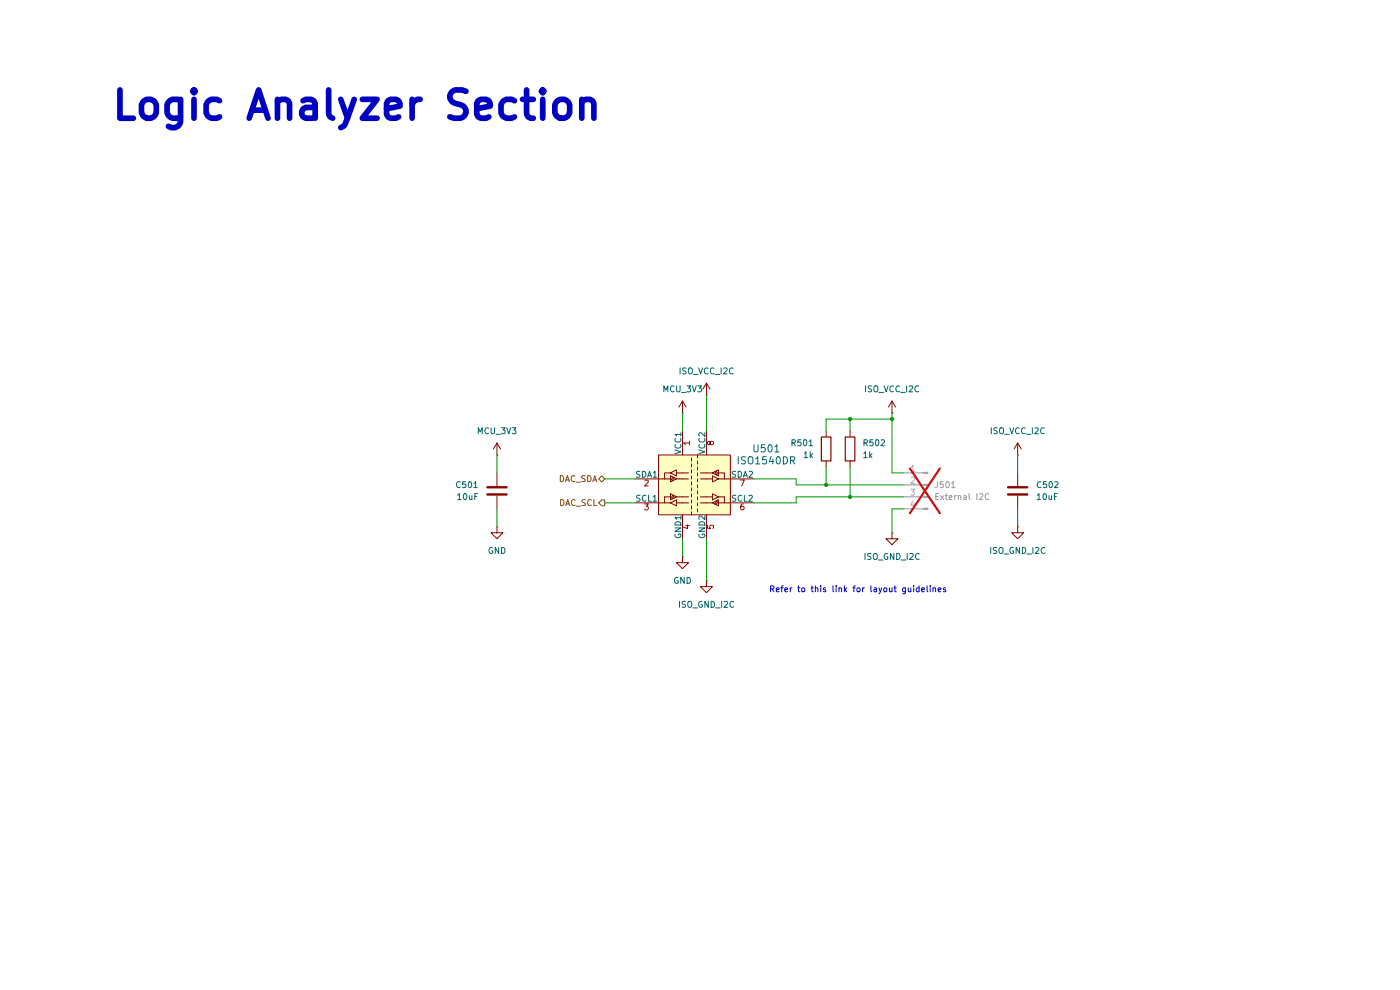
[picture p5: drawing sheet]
(kicad_sch
 (version 20250114)
 (generator "eeschema")
 (generator_version "9.0")
 (paper "A4")
 (title_block
  (company "Elnady Electronics"))
 (lib_symbols
  (symbol "Connector:Conn_01x04_Pin"
   (pin_names
    (offset 1.016) (hide yes)) (exclude_from_sim no) (in_bom yes) (on_board yes)
   (property "Reference" "J" (at 0 5.08 0) (effects (font (size 1.27 1.27))))
   (property "Value" "Conn_01x04_Pin" (at 0 -7.62 0) (effects (font (size 1.27 1.27))))
   (property "Footprint" "" (at 0 0 0) (effects (font (size 1.27 1.27)) (hide yes)))
   (property "Datasheet" "~" (at 0 0 0) (effects (font (size 1.27 1.27)) (hide yes)))
   (property "Description" "Generic connector, single row, 01x04, script generated" (at 0 0 0) (effects (font (size 1.27 1.27)) (hide yes)))
   (property "ki_locked" "" (at 0 0 0) (effects (font (size 1.27 1.27))))
   (symbol "Conn_01x04_Pin_1_1"
    (rectangle (start 0.8636 2.667) (end 0 2.413) (stroke (width 0.1524) (type default)) (fill (type outline)))
    (rectangle (start 0.8636 0.127) (end 0 -0.127) (stroke (width 0.1524) (type default)) (fill (type outline)))
    (rectangle (start 0.8636 -2.413) (end 0 -2.667) (stroke (width 0.1524) (type default)) (fill (type outline)))
    (rectangle (start 0.8636 -4.953) (end 0 -5.207) (stroke (width 0.1524) (type default)) (fill (type outline)))
    (polyline (pts (xy 1.27 2.54) (xy 0.8636 2.54)) (stroke (width 0.1524) (type default)) (fill (type none)))
    (polyline (pts (xy 1.27 0) (xy 0.8636 0)) (stroke (width 0.1524) (type default)) (fill (type none)))
    (polyline (pts (xy 1.27 -2.54) (xy 0.8636 -2.54)) (stroke (width 0.1524) (type default)) (fill (type none)))
    (polyline (pts (xy 1.27 -5.08) (xy 0.8636 -5.08)) (stroke (width 0.1524) (type default)) (fill (type none)))
    (pin passive line (at 5.08 2.54 180) (length 3.81) (name "Pin_1" (effects (font (size 1.27 1.27)))) (number "1" (effects (font (size 1.27 1.27)))))
    (pin passive line (at 5.08 0 180) (length 3.81) (name "Pin_2" (effects (font (size 1.27 1.27)))) (number "2" (effects (font (size 1.27 1.27)))))
    (pin passive line (at 5.08 -2.54 180) (length 3.81) (name "Pin_3" (effects (font (size 1.27 1.27)))) (number "3" (effects (font (size 1.27 1.27)))))
    (pin passive line (at 5.08 -5.08 180) (length 3.81) (name "Pin_4" (effects (font (size 1.27 1.27)))) (number "4" (effects (font (size 1.27 1.27))))))
   (embedded_fonts no))
  (symbol "Device:C"
   (pin_numbers (hide yes))
   (pin_names
    (offset 0.254)) (exclude_from_sim no) (in_bom yes) (on_board yes)
   (property "Reference" "C" (at 0.635 2.54 0) (effects (font (size 1.27 1.27)) (justify left)))
   (property "Value" "C" (at 0.635 -2.54 0) (effects (font (size 1.27 1.27)) (justify left)))
   (property "Footprint" "" (at 0.9652 -3.81 0) (effects (font (size 1.27 1.27)) (hide yes)))
   (property "Datasheet" "~" (at 0 0 0) (effects (font (size 1.27 1.27)) (hide yes)))
   (property "Description" "Unpolarized capacitor" (at 0 0 0) (effects (font (size 1.27 1.27)) (hide yes)))
   (symbol "C_0_1"
    (polyline (pts (xy -2.032 0.762) (xy 2.032 0.762)) (stroke (width 0.508) (type default)) (fill (type none)))
    (polyline (pts (xy -2.032 -0.762) (xy 2.032 -0.762)) (stroke (width 0.508) (type default)) (fill (type none))))
   (symbol "C_1_1"
    (pin passive line (at 0 3.81 270) (length 2.794) (name "~" (effects (font (size 1.27 1.27)))) (number "1" (effects (font (size 1.27 1.27)))))
    (pin passive line (at 0 -3.81 90) (length 2.794) (name "~" (effects (font (size 1.27 1.27)))) (number "2" (effects (font (size 1.27 1.27))))))
   (embedded_fonts no))
  (symbol "Device:R"
   (pin_numbers (hide yes))
   (pin_names
    (offset 0)) (exclude_from_sim no) (in_bom yes) (on_board yes)
   (property "Reference" "R" (at 2.032 0 90) (effects (font (size 1.27 1.27))))
   (property "Value" "R" (at 0 0 90) (effects (font (size 1.27 1.27))))
   (property "Footprint" "" (at -1.778 0 90) (effects (font (size 1.27 1.27)) (hide yes)))
   (property "Datasheet" "~" (at 0 0 0) (effects (font (size 1.27 1.27)) (hide yes)))
   (property "Description" "Resistor" (at 0 0 0) (effects (font (size 1.27 1.27)) (hide yes)))
   (symbol "R_0_1"
    (rectangle (start -1.016 -2.54) (end 1.016 2.54) (stroke (width 0.254) (type default)) (fill (type none))))
   (symbol "R_1_1"
    (pin passive line (at 0 3.81 270) (length 1.27) (name "~" (effects (font (size 1.27 1.27)))) (number "1" (effects (font (size 1.27 1.27)))))
    (pin passive line (at 0 -3.81 90) (length 1.27) (name "~" (effects (font (size 1.27 1.27)))) (number "2" (effects (font (size 1.27 1.27))))))
   (embedded_fonts no))
  (symbol "dk_Digital-Isolators:ISO1540DR"
   (pin_names
    (offset 0)) (exclude_from_sim no) (in_bom yes) (on_board yes)
   (property "Reference" "U" (at -7.62 8.89 0) (effects (font (size 1.524 1.524)) (justify left)))
   (property "Value" "ISO1540DR" (at 5.08 -6.35 0) (effects (font (size 1.524 1.524)) (justify left)))
   (property "Footprint" "digikey-footprints:SOIC-8_W3.9mm" (at 5.08 5.08 0) (effects (font (size 1.524 1.524)) (justify left) (hide yes)))
   (property "Datasheet" "http://www.ti.com/general/docs/suppproductinfo.tsp?distId=10&gotoUrl=http%3A%2F%2Fwww.ti.com%2Flit%2Fgpn%2Fiso1540" (at 5.08 7.62 0) (effects (font (size 1.524 1.524)) (justify left) (hide yes)))
   (property "Description" "DGTL ISO 2.5KV 2CH I2C 8SOIC" (at 0 0 0) (effects (font (size 1.27 1.27)) (hide yes)))
   (property "Digi-Key_PN" "296-34871-1-ND" (at 5.08 10.16 0) (effects (font (size 1.524 1.524)) (justify left) (hide yes)))
   (property "MPN" "ISO1540DR" (at 5.08 12.7 0) (effects (font (size 1.524 1.524)) (justify left) (hide yes)))
   (property "Category" "Isolators" (at 5.08 15.24 0) (effects (font (size 1.524 1.524)) (justify left) (hide yes)))
   (property "Family" "Digital Isolators" (at 5.08 17.78 0) (effects (font (size 1.524 1.524)) (justify left) (hide yes)))
   (property "DK_Datasheet_Link" "http://www.ti.com/general/docs/suppproductinfo.tsp?distId=10&gotoUrl=http%3A%2F%2Fwww.ti.com%2Flit%2Fgpn%2Fiso1540" (at 5.08 20.32 0) (effects (font (size 1.524 1.524)) (justify left) (hide yes)))
   (property "DK_Detail_Page" "/product-detail/en/texas-instruments/ISO1540DR/296-34871-1-ND/3587214" (at 5.08 22.86 0) (effects (font (size 1.524 1.524)) (justify left) (hide yes)))
   (property "Description_1" "DGTL ISO 2.5KV 2CH I2C 8SOIC" (at 5.08 25.4 0) (effects (font (size 1.524 1.524)) (justify left) (hide yes)))
   (property "Manufacturer" "Texas Instruments" (at 5.08 27.94 0) (effects (font (size 1.524 1.524)) (justify left) (hide yes)))
   (property "Status" "Active" (at 5.08 30.48 0) (effects (font (size 1.524 1.524)) (justify left) (hide yes)))
   (symbol "ISO1540DR_0_1"
    (rectangle (start -7.62 7.62) (end 7.62 -5.08) (stroke (width 0) (type solid)) (fill (type background)))
    (rectangle (start -7.62 2.54) (end -6.35 2.54) (stroke (width 0) (type solid)) (fill (type none)))
    (rectangle (start -7.62 -2.54) (end -6.35 -2.54) (stroke (width 0) (type solid)) (fill (type none)))
    (polyline (pts (xy -6.35 2.54) (xy -5.08 2.54)) (stroke (width 0) (type solid)) (fill (type none)))
    (polyline (pts (xy -6.35 2.54) (xy -6.35 3.81) (xy -5.08 3.81)) (stroke (width 0) (type solid)) (fill (type none)))
    (polyline (pts (xy -6.35 -1.27) (xy -5.08 -1.27)) (stroke (width 0) (type solid)) (fill (type none)))
    (polyline (pts (xy -6.35 -1.27) (xy -6.35 -2.54) (xy -5.08 -2.54) (xy -3.81 -1.905) (xy -3.81 -3.175) (xy -5.08 -2.54)) (stroke (width 0) (type solid)) (fill (type none)))
    (polyline (pts (xy -5.08 3.81) (xy -3.81 3.175) (xy -3.81 4.445) (xy -5.08 3.81)) (stroke (width 0) (type solid)) (fill (type none)))
    (polyline (pts (xy -5.08 3.175) (xy -5.08 1.905) (xy -3.81 2.54) (xy -5.08 3.175)) (stroke (width 0) (type solid)) (fill (type none)))
    (polyline (pts (xy -5.08 -0.635) (xy -5.08 -1.905) (xy -3.81 -1.27) (xy -5.08 -0.635)) (stroke (width 0) (type solid)) (fill (type none)))
    (polyline (pts (xy -4.572 2.921) (xy -5.08 2.159)) (stroke (width 0) (type solid)) (fill (type none)))
    (polyline (pts (xy -4.572 -0.889) (xy -5.08 -1.651)) (stroke (width 0) (type solid)) (fill (type none)))
    (polyline (pts (xy -4.318 2.794) (xy -4.699 2.159)) (stroke (width 0) (type solid)) (fill (type none)))
    (polyline (pts (xy -4.318 -1.016) (xy -4.699 -1.651)) (stroke (width 0) (type solid)) (fill (type none)))
    (polyline (pts (xy -3.81 3.81) (xy -2.54 3.81)) (stroke (width 0) (type solid)) (fill (type none)))
    (polyline (pts (xy -3.81 2.54) (xy -2.54 2.54)) (stroke (width 0) (type solid)) (fill (type none)))
    (polyline (pts (xy -3.81 -1.27) (xy -2.54 -1.27)) (stroke (width 0) (type solid)) (fill (type none)))
    (polyline (pts (xy -3.81 -2.54) (xy -2.54 -2.54)) (stroke (width 0) (type solid)) (fill (type none)))
    (rectangle (start -2.54 3.81) (end -1.27 3.81) (stroke (width 0) (type solid)) (fill (type none)))
    (rectangle (start -2.54 -1.27) (end -1.27 -1.27) (stroke (width 0) (type solid)) (fill (type none)))
    (rectangle (start -2.54 -2.54) (end -1.27 -2.54) (stroke (width 0) (type solid)) (fill (type none)))
    (rectangle (start -1.27 2.54) (end -2.54 2.54) (stroke (width 0) (type solid)) (fill (type none)))
    (rectangle (start -0.635 6.35) (end -0.635 6.985) (stroke (width 0) (type solid)) (fill (type none)))
    (rectangle (start -0.635 5.08) (end -0.635 5.715) (stroke (width 0) (type solid)) (fill (type none)))
    (rectangle (start -0.635 4.445) (end -0.635 3.81) (stroke (width 0) (type solid)) (fill (type none)))
    (rectangle (start -0.635 2.54) (end -0.635 3.175) (stroke (width 0) (type solid)) (fill (type none)))
    (rectangle (start -0.635 1.27) (end -0.635 1.905) (stroke (width 0) (type solid)) (fill (type none)))
    (rectangle (start -0.635 0) (end -0.635 0.635) (stroke (width 0) (type solid)) (fill (type none)))
    (rectangle (start -0.635 -1.27) (end -0.635 -0.635) (stroke (width 0) (type solid)) (fill (type none)))
    (rectangle (start -0.635 -2.54) (end -0.635 -1.905) (stroke (width 0) (type solid)) (fill (type none)))
    (rectangle (start -0.635 -3.81) (end -0.635 -3.175) (stroke (width 0) (type solid)) (fill (type none)))
    (rectangle (start -0.635 -5.08) (end -0.635 -4.445) (stroke (width 0) (type solid)) (fill (type none)))
    (rectangle (start 0.635 6.985) (end 0.635 7.62) (stroke (width 0) (type solid)) (fill (type none)))
    (rectangle (start 0.635 5.715) (end 0.635 6.35) (stroke (width 0) (type solid)) (fill (type none)))
    (rectangle (start 0.635 4.445) (end 0.635 5.08) (stroke (width 0) (type solid)) (fill (type none)))
    (rectangle (start 0.635 3.175) (end 0.635 3.81) (stroke (width 0) (type solid)) (fill (type none)))
    (rectangle (start 0.635 1.905) (end 0.635 2.54) (stroke (width 0) (type solid)) (fill (type none)))
    (rectangle (start 0.635 0.635) (end 0.635 1.27) (stroke (width 0) (type solid)) (fill (type none)))
    (rectangle (start 0.635 -0.635) (end 0.635 0) (stroke (width 0) (type solid)) (fill (type none)))
    (rectangle (start 0.635 -1.905) (end 0.635 -1.27) (stroke (width 0) (type solid)) (fill (type none)))
    (rectangle (start 0.635 -3.175) (end 0.635 -2.54) (stroke (width 0) (type solid)) (fill (type none)))
    (rectangle (start 0.635 -4.445) (end 0.635 -3.81) (stroke (width 0) (type solid)) (fill (type none)))
    (rectangle (start 2.54 3.81) (end 1.27 3.81) (stroke (width 0) (type solid)) (fill (type none)))
    (rectangle (start 2.54 2.54) (end 1.27 2.54) (stroke (width 0) (type solid)) (fill (type none)))
    (rectangle (start 2.54 -1.27) (end 1.27 -1.27) (stroke (width 0) (type solid)) (fill (type none)))
    (rectangle (start 2.54 -2.54) (end 1.27 -2.54) (stroke (width 0) (type solid)) (fill (type none)))
    (polyline (pts (xy 3.81 3.81) (xy 2.54 3.81)) (stroke (width 0) (type solid)) (fill (type none)))
    (polyline (pts (xy 3.81 3.81) (xy 5.08 3.175) (xy 5.08 4.445) (xy 3.81 3.81)) (stroke (width 0) (type solid)) (fill (type none)))
    (polyline (pts (xy 3.81 2.54) (xy 2.54 2.54)) (stroke (width 0) (type solid)) (fill (type none)))
    (polyline (pts (xy 3.81 -1.27) (xy 2.54 -1.27)) (stroke (width 0) (type solid)) (fill (type none)))
    (polyline (pts (xy 3.81 -2.54) (xy 2.54 -2.54)) (stroke (width 0) (type solid)) (fill (type none)))
    (polyline (pts (xy 4.318 4.064) (xy 4.699 3.429)) (stroke (width 0) (type solid)) (fill (type none)))
    (polyline (pts (xy 4.318 -2.794) (xy 4.699 -2.159)) (stroke (width 0) (type solid)) (fill (type none)))
    (polyline (pts (xy 4.572 4.191) (xy 5.08 3.429)) (stroke (width 0) (type solid)) (fill (type none)))
    (polyline (pts (xy 4.572 -2.921) (xy 5.08 -2.159)) (stroke (width 0) (type solid)) (fill (type none)))
    (polyline (pts (xy 5.08 3.81) (xy 6.35 3.81) (xy 6.35 2.54)) (stroke (width 0) (type solid)) (fill (type none)))
    (polyline (pts (xy 6.35 2.54) (xy 5.08 2.54) (xy 3.81 3.175) (xy 3.81 1.905) (xy 5.08 2.54)) (stroke (width 0) (type solid)) (fill (type none)))
    (polyline (pts (xy 6.35 -1.27) (xy 5.08 -1.27) (xy 3.81 -1.905) (xy 3.81 -0.635) (xy 5.08 -1.27)) (stroke (width 0) (type solid)) (fill (type none)))
    (polyline (pts (xy 6.35 -1.27) (xy 6.35 -2.54) (xy 5.08 -2.54) (xy 5.08 -1.905) (xy 3.81 -2.54) (xy 5.08 -3.175) (xy 5.08 -2.54)) (stroke (width 0) (type solid)) (fill (type none)))
    (rectangle (start 7.62 2.54) (end 6.35 2.54) (stroke (width 0) (type solid)) (fill (type none)))
    (rectangle (start 7.62 -2.54) (end 6.35 -2.54) (stroke (width 0) (type solid)) (fill (type none))))
   (symbol "ISO1540DR_1_1"
    (pin bidirectional line (at -12.7 2.54 0) (length 5.08) (name "SDA1" (effects (font (size 1.27 1.27)))) (number "2" (effects (font (size 1.27 1.27)))))
    (pin bidirectional line (at -12.7 -2.54 0) (length 5.08) (name "SCL1" (effects (font (size 1.27 1.27)))) (number "3" (effects (font (size 1.27 1.27)))))
    (pin power_in line (at -2.54 12.7 270) (length 5.08) (name "VCC1" (effects (font (size 1.27 1.27)))) (number "1" (effects (font (size 1.27 1.27)))))
    (pin power_in line (at -2.54 -10.16 90) (length 5.08) (name "GND1" (effects (font (size 1.27 1.27)))) (number "4" (effects (font (size 1.27 1.27)))))
    (pin power_in line (at 2.54 12.7 270) (length 5.08) (name "VCC2" (effects (font (size 1.27 1.27)))) (number "8" (effects (font (size 1.27 1.27)))))
    (pin power_in line (at 2.54 -10.16 90) (length 5.08) (name "GND2" (effects (font (size 1.27 1.27)))) (number "5" (effects (font (size 1.27 1.27)))))
    (pin bidirectional line (at 12.7 2.54 180) (length 5.08) (name "SDA2" (effects (font (size 1.27 1.27)))) (number "7" (effects (font (size 1.27 1.27)))))
    (pin bidirectional line (at 12.7 -2.54 180) (length 5.08) (name "SCL2" (effects (font (size 1.27 1.27)))) (number "6" (effects (font (size 1.27 1.27))))))
   (embedded_fonts no))
  (symbol "power:+3.3V"
   (power)
   (pin_numbers (hide yes))
   (pin_names
    (offset 0) (hide yes)) (exclude_from_sim no) (in_bom yes) (on_board yes)
   (property "Reference" "#PWR" (at 0 -3.81 0) (effects (font (size 1.27 1.27)) (hide yes)))
   (property "Value" "+3.3V" (at 0 3.556 0) (effects (font (size 1.27 1.27))))
   (property "Footprint" "" (at 0 0 0) (effects (font (size 1.27 1.27)) (hide yes)))
   (property "Datasheet" "" (at 0 0 0) (effects (font (size 1.27 1.27)) (hide yes)))
   (property "Description" "Power symbol creates a global label with name \"+3.3V\"" (at 0 0 0) (effects (font (size 1.27 1.27)) (hide yes)))
   (symbol "+3.3V_0_1"
    (polyline (pts (xy -0.762 1.27) (xy 0 2.54)) (stroke (width 0) (type default)) (fill (type none)))
    (polyline (pts (xy 0 2.54) (xy 0.762 1.27)) (stroke (width 0) (type default)) (fill (type none)))
    (polyline (pts (xy 0 0) (xy 0 2.54)) (stroke (width 0) (type default)) (fill (type none))))
   (symbol "+3.3V_1_1"
    (pin power_in line (at 0 0 90) (length 0) (name "~" (effects (font (size 1.27 1.27)))) (number "1" (effects (font (size 1.27 1.27))))))
   (embedded_fonts no))
  (symbol "power:+5V"
   (power)
   (pin_numbers (hide yes))
   (pin_names
    (offset 0) (hide yes)) (exclude_from_sim no) (in_bom yes) (on_board yes)
   (property "Reference" "#PWR" (at 0 -3.81 0) (effects (font (size 1.27 1.27)) (hide yes)))
   (property "Value" "+5V" (at 0 3.556 0) (effects (font (size 1.27 1.27))))
   (property "Footprint" "" (at 0 0 0) (effects (font (size 1.27 1.27)) (hide yes)))
   (property "Datasheet" "" (at 0 0 0) (effects (font (size 1.27 1.27)) (hide yes)))
   (property "Description" "Power symbol creates a global label with name \"+5V\"" (at 0 0 0) (effects (font (size 1.27 1.27)) (hide yes)))
   (symbol "+5V_0_1"
    (polyline (pts (xy -0.762 1.27) (xy 0 2.54)) (stroke (width 0) (type default)) (fill (type none)))
    (polyline (pts (xy 0 2.54) (xy 0.762 1.27)) (stroke (width 0) (type default)) (fill (type none)))
    (polyline (pts (xy 0 0) (xy 0 2.54)) (stroke (width 0) (type default)) (fill (type none))))
   (symbol "+5V_1_1"
    (pin power_in line (at 0 0 90) (length 0) (name "~" (effects (font (size 1.27 1.27)))) (number "1" (effects (font (size 1.27 1.27))))))
   (embedded_fonts no))
  (symbol "power:GND"
   (power)
   (pin_numbers (hide yes))
   (pin_names
    (offset 0) (hide yes)) (exclude_from_sim no) (in_bom yes) (on_board yes)
   (property "Reference" "#PWR" (at 0 -6.35 0) (effects (font (size 1.27 1.27)) (hide yes)))
   (property "Value" "GND" (at 0 -3.81 0) (effects (font (size 1.27 1.27))))
   (property "Footprint" "" (at 0 0 0) (effects (font (size 1.27 1.27)) (hide yes)))
   (property "Datasheet" "" (at 0 0 0) (effects (font (size 1.27 1.27)) (hide yes)))
   (property "Description" "Power symbol creates a global label with name \"GND\" , ground" (at 0 0 0) (effects (font (size 1.27 1.27)) (hide yes)))
   (symbol "GND_0_1"
    (polyline (pts (xy 0 0) (xy 0 -1.27) (xy 1.27 -1.27) (xy 0 -2.54) (xy -1.27 -1.27) (xy 0 -1.27)) (stroke (width 0) (type default)) (fill (type none))))
   (symbol "GND_1_1"
    (pin power_in line (at 0 0 270) (length 0) (name "~" (effects (font (size 1.27 1.27)))) (number "1" (effects (font (size 1.27 1.27))))))
   (embedded_fonts no)))
 (text "Logic Analyzer Section"
  (exclude_from_sim no)
  (at 75.692 22.606 0)
  (effects (font (size 6 6) (thickness 1.2)
    (bold yes))))
 (text "Refer to this link for layout guidelines"
  (exclude_from_sim no)
  (at 163.068 125.222 0)
  (effects (font (size 1.27 1.27)) (justify left)
   (href "https://www.ti.com/lit/ds/symlink/iso1540.pdf?ts=1775656429782")))
 (junction
  (at 180.34 105.41)
  (diameter 0)
  (color 0 0 0 0))
 (junction
  (at 189.23 88.9)
  (diameter 0)
  (color 0 0 0 0))
 (junction
  (at 175.26 102.87)
  (diameter 0)
  (color 0 0 0 0))
 (junction
  (at 180.34 88.9)
  (diameter 0)
  (color 0 0 0 0))
 (wire
  (pts (xy 168.91 106.68) (xy 168.91 105.41))
  (stroke (width 0) (type default)))
 (wire
  (pts (xy 175.26 99.06) (xy 175.26 102.87))
  (stroke (width 0) (type default)))
 (wire
  (pts (xy 105.41 96.52) (xy 105.41 100.33))
  (stroke (width 0) (type default)))
 (wire
  (pts (xy 128.27 106.68) (xy 134.62 106.68))
  (stroke (width 0) (type default)))
 (wire
  (pts (xy 168.91 105.41) (xy 180.34 105.41))
  (stroke (width 0) (type default)))
 (wire
  (pts (xy 189.23 100.33) (xy 191.77 100.33))
  (stroke (width 0) (type default)))
 (wire
  (pts (xy 189.23 113.03) (xy 189.23 107.95))
  (stroke (width 0) (type default)))
 (wire
  (pts (xy 215.9 107.95) (xy 215.9 111.76))
  (stroke (width 0) (type default)))
 (wire
  (pts (xy 128.27 101.6) (xy 134.62 101.6))
  (stroke (width 0) (type default)))
 (wire
  (pts (xy 180.34 91.44) (xy 180.34 88.9))
  (stroke (width 0) (type default)))
 (wire
  (pts (xy 175.26 102.87) (xy 191.77 102.87))
  (stroke (width 0) (type default)))
 (wire
  (pts (xy 175.26 88.9) (xy 180.34 88.9))
  (stroke (width 0) (type default)))
 (wire
  (pts (xy 189.23 88.9) (xy 189.23 100.33))
  (stroke (width 0) (type default)))
 (wire
  (pts (xy 189.23 87.63) (xy 189.23 88.9))
  (stroke (width 0) (type default)))
 (wire
  (pts (xy 168.91 101.6) (xy 168.91 102.87))
  (stroke (width 0) (type default)))
 (wire
  (pts (xy 160.02 101.6) (xy 168.91 101.6))
  (stroke (width 0) (type default)))
 (wire
  (pts (xy 180.34 105.41) (xy 191.77 105.41))
  (stroke (width 0) (type default)))
 (wire
  (pts (xy 215.9 96.52) (xy 215.9 100.33))
  (stroke (width 0) (type default)))
 (wire
  (pts (xy 180.34 88.9) (xy 189.23 88.9))
  (stroke (width 0) (type default)))
 (wire
  (pts (xy 160.02 106.68) (xy 168.91 106.68))
  (stroke (width 0) (type default)))
 (wire
  (pts (xy 144.78 114.3) (xy 144.78 118.11))
  (stroke (width 0) (type default)))
 (wire
  (pts (xy 175.26 91.44) (xy 175.26 88.9))
  (stroke (width 0) (type default)))
 (wire
  (pts (xy 144.78 87.63) (xy 144.78 91.44))
  (stroke (width 0) (type default)))
 (wire
  (pts (xy 149.86 83.82) (xy 149.86 91.44))
  (stroke (width 0) (type default)))
 (wire
  (pts (xy 180.34 99.06) (xy 180.34 105.41))
  (stroke (width 0) (type default)))
 (wire
  (pts (xy 105.41 107.95) (xy 105.41 111.76))
  (stroke (width 0) (type default)))
 (wire
  (pts (xy 189.23 107.95) (xy 191.77 107.95))
  (stroke (width 0) (type default)))
 (wire
  (pts (xy 149.86 114.3) (xy 149.86 123.19))
  (stroke (width 0) (type default)))
 (wire
  (pts (xy 168.91 102.87) (xy 175.26 102.87))
  (stroke (width 0) (type default)))
 (hierarchical_label "DAC_SCL"
  (shape output)
  (at 128.27 106.68 180)
  (effects (font (size 1.27 1.27)) (justify right)))
 (hierarchical_label "DAC_SDA"
  (shape bidirectional)
  (at 128.27 101.6 180)
  (effects (font (size 1.27 1.27)) (justify right)))
 (symbol
  (lib_id "dk_Digital-Isolators:ISO1540DR")
  (at 147.32 104.14 0)
  (unit 1)
  (exclude_from_sim no)
  (in_bom yes)
  (on_board yes)
  (dnp no)
  (fields_autoplaced yes)
  (property "Reference" "U501" (at 162.56 95.1798 0) (effects (font (size 1.524 1.524))))
  (property "Value" "ISO1540DR" (at 162.56 97.7198 0) (effects (font (size 1.524 1.524))))
  (property "Footprint" "digikey-footprints:SOIC-8_W3.9mm" (at 152.4 99.06 0) (effects (font (size 1.524 1.524)) (justify left) (hide yes)))
  (property "Datasheet" "http://www.ti.com/general/docs/suppproductinfo.tsp?distId=10&gotoUrl=http%3A%2F%2Fwww.ti.com%2Flit%2Fgpn%2Fiso1540" (at 152.4 96.52 0) (effects (font (size 1.524 1.524)) (justify left) (hide yes)))
  (property "Description" "DGTL ISO 2.5KV 2CH I2C 8SOIC" (at 147.32 104.14 0) (effects (font (size 1.27 1.27)) (hide yes)))
  (property "Digi-Key_PN" "296-34871-1-ND" (at 152.4 93.98 0) (effects (font (size 1.524 1.524)) (justify left) (hide yes)))
  (property "MPN" "ISO1540DR" (at 152.4 91.44 0) (effects (font (size 1.524 1.524)) (justify left) (hide yes)))
  (property "Category" "Isolators" (at 152.4 88.9 0) (effects (font (size 1.524 1.524)) (justify left) (hide yes)))
  (property "Family" "Digital Isolators" (at 152.4 86.36 0) (effects (font (size 1.524 1.524)) (justify left) (hide yes)))
  (property "DK_Datasheet_Link" "http://www.ti.com/general/docs/suppproductinfo.tsp?distId=10&gotoUrl=http%3A%2F%2Fwww.ti.com%2Flit%2Fgpn%2Fiso1540" (at 152.4 83.82 0) (effects (font (size 1.524 1.524)) (justify left) (hide yes)))
  (property "DK_Detail_Page" "/product-detail/en/texas-instruments/ISO1540DR/296-34871-1-ND/3587214" (at 152.4 81.28 0) (effects (font (size 1.524 1.524)) (justify left) (hide yes)))
  (property "Description_1" "DGTL ISO 2.5KV 2CH I2C 8SOIC" (at 152.4 78.74 0) (effects (font (size 1.524 1.524)) (justify left) (hide yes)))
  (property "Manufacturer" "Texas Instruments" (at 152.4 76.2 0) (effects (font (size 1.524 1.524)) (justify left) (hide yes)))
  (property "Status" "Active" (at 152.4 73.66 0) (effects (font (size 1.524 1.524)) (justify left) (hide yes)))
  (pin "7")
  (pin "4")
  (pin "3")
  (pin "8")
  (pin "1")
  (pin "2")
  (pin "5")
  (pin "6"))
 (symbol
  (lib_id "power:+3.3V")
  (at 105.41 96.52 0)
  (unit 1)
  (exclude_from_sim no)
  (in_bom yes)
  (on_board yes)
  (dnp no)
  (fields_autoplaced yes)
  (property "Reference" "#PWR0503" (at 105.41 100.33 0) (effects (font (size 1.27 1.27)) (hide yes)))
  (property "Value" "MCU_3V3" (at 105.41 91.44 0) (effects (font (size 1.27 1.27))))
  (property "Footprint" "" (at 105.41 96.52 0) (effects (font (size 1.27 1.27)) (hide yes)))
  (property "Datasheet" "" (at 105.41 96.52 0) (effects (font (size 1.27 1.27)) (hide yes)))
  (property "Description" "Power symbol creates a global label with name \"MCU_3V3\"" (at 105.41 96.52 0) (effects (font (size 1.27 1.27)) (hide yes)))
  (pin "1"))
 (symbol
  (lib_id "Device:R")
  (at 180.34 95.25 0)
  (unit 1)
  (exclude_from_sim no)
  (in_bom yes)
  (on_board yes)
  (dnp no)
  (property "Reference" "R502" (at 182.88 93.9799 0) (effects (font (size 1.27 1.27)) (justify left)))
  (property "Value" "1k" (at 182.88 96.5199 0) (effects (font (size 1.27 1.27)) (justify left)))
  (property "Footprint" "Resistor_SMD:R_0603_1608Metric" (at 178.562 95.25 90) (effects (font (size 1.27 1.27)) (hide yes)))
  (property "Datasheet" "~" (at 180.34 95.25 0) (effects (font (size 1.27 1.27)) (hide yes)))
  (property "Description" "1k 0603" (at 180.34 95.25 0) (effects (font (size 1.27 1.27)) (hide yes)))
  (property "MPN" "RT0603BRD071KL" (at 180.34 95.25 0) (effects (font (size 1.27 1.27)) (hide yes)))
  (pin "1")
  (pin "2"))
 (symbol
  (lib_id "power:+3.3V")
  (at 144.78 87.63 0)
  (unit 1)
  (exclude_from_sim no)
  (in_bom yes)
  (on_board yes)
  (dnp no)
  (fields_autoplaced yes)
  (property "Reference" "#PWR0501" (at 144.78 91.44 0) (effects (font (size 1.27 1.27)) (hide yes)))
  (property "Value" "MCU_3V3" (at 144.78 82.55 0) (effects (font (size 1.27 1.27))))
  (property "Footprint" "" (at 144.78 87.63 0) (effects (font (size 1.27 1.27)) (hide yes)))
  (property "Datasheet" "" (at 144.78 87.63 0) (effects (font (size 1.27 1.27)) (hide yes)))
  (property "Description" "Power symbol creates a global label with name \"MCU_3V3\"" (at 144.78 87.63 0) (effects (font (size 1.27 1.27)) (hide yes)))
  (pin "1"))
 (symbol
  (lib_id "power:GND")
  (at 105.41 111.76 0)
  (unit 1)
  (exclude_from_sim no)
  (in_bom yes)
  (on_board yes)
  (dnp no)
  (fields_autoplaced yes)
  (property "Reference" "#PWR0504" (at 105.41 118.11 0) (effects (font (size 1.27 1.27)) (hide yes)))
  (property "Value" "GND" (at 105.41 116.84 0) (effects (font (size 1.27 1.27))))
  (property "Footprint" "" (at 105.41 111.76 0) (effects (font (size 1.27 1.27)) (hide yes)))
  (property "Datasheet" "" (at 105.41 111.76 0) (effects (font (size 1.27 1.27)) (hide yes)))
  (property "Description" "Power symbol creates a global label with name \"GND\" , ground" (at 105.41 111.76 0) (effects (font (size 1.27 1.27)) (hide yes)))
  (pin "1"))
 (symbol
  (lib_id "power:GND")
  (at 215.9 111.76 0)
  (mirror y)
  (unit 1)
  (exclude_from_sim no)
  (in_bom yes)
  (on_board yes)
  (dnp no)
  (fields_autoplaced yes)
  (property "Reference" "#PWR0508" (at 215.9 118.11 0) (effects (font (size 1.27 1.27)) (hide yes)))
  (property "Value" "ISO_GND_I2C" (at 215.9 116.84 0) (effects (font (size 1.27 1.27))))
  (property "Footprint" "" (at 215.9 111.76 0) (effects (font (size 1.27 1.27)) (hide yes)))
  (property "Datasheet" "" (at 215.9 111.76 0) (effects (font (size 1.27 1.27)) (hide yes)))
  (property "Description" "Power symbol creates a global label with name \"ISO_GND_I2C\" , ground" (at 215.9 111.76 0) (effects (font (size 1.27 1.27)) (hide yes)))
  (pin "1"))
 (symbol
  (lib_id "power:+5V")
  (at 215.9 96.52 0)
  (mirror y)
  (unit 1)
  (exclude_from_sim no)
  (in_bom yes)
  (on_board yes)
  (dnp no)
  (fields_autoplaced yes)
  (property "Reference" "#PWR0507" (at 215.9 100.33 0) (effects (font (size 1.27 1.27)) (hide yes)))
  (property "Value" "ISO_VCC_I2C" (at 215.9 91.44 0) (effects (font (size 1.27 1.27))))
  (property "Footprint" "" (at 215.9 96.52 0) (effects (font (size 1.27 1.27)) (hide yes)))
  (property "Datasheet" "" (at 215.9 96.52 0) (effects (font (size 1.27 1.27)) (hide yes)))
  (property "Description" "Power symbol creates a global label with name \"ISO_VCC_I2C\"" (at 215.9 96.52 0) (effects (font (size 1.27 1.27)) (hide yes)))
  (pin "1"))
 (symbol
  (lib_id "power:+5V")
  (at 189.23 87.63 0)
  (unit 1)
  (exclude_from_sim no)
  (in_bom yes)
  (on_board yes)
  (dnp no)
  (fields_autoplaced yes)
  (property "Reference" "#PWR0509" (at 189.23 91.44 0) (effects (font (size 1.27 1.27)) (hide yes)))
  (property "Value" "ISO_VCC_I2C" (at 189.23 82.55 0) (effects (font (size 1.27 1.27))))
  (property "Footprint" "" (at 189.23 87.63 0) (effects (font (size 1.27 1.27)) (hide yes)))
  (property "Datasheet" "" (at 189.23 87.63 0) (effects (font (size 1.27 1.27)) (hide yes)))
  (property "Description" "Power symbol creates a global label with name \"ISO_VCC_I2C\"" (at 189.23 87.63 0) (effects (font (size 1.27 1.27)) (hide yes)))
  (pin "1"))
 (symbol
  (lib_id "power:GND")
  (at 149.86 123.19 0)
  (unit 1)
  (exclude_from_sim no)
  (in_bom yes)
  (on_board yes)
  (dnp no)
  (fields_autoplaced yes)
  (property "Reference" "#PWR0505" (at 149.86 129.54 0) (effects (font (size 1.27 1.27)) (hide yes)))
  (property "Value" "ISO_GND_I2C" (at 149.86 128.27 0) (effects (font (size 1.27 1.27))))
  (property "Footprint" "" (at 149.86 123.19 0) (effects (font (size 1.27 1.27)) (hide yes)))
  (property "Datasheet" "" (at 149.86 123.19 0) (effects (font (size 1.27 1.27)) (hide yes)))
  (property "Description" "Power symbol creates a global label with name \"ISO_GND_I2C\" , ground" (at 149.86 123.19 0) (effects (font (size 1.27 1.27)) (hide yes)))
  (pin "1"))
 (symbol
  (lib_id "power:GND")
  (at 189.23 113.03 0)
  (unit 1)
  (exclude_from_sim no)
  (in_bom yes)
  (on_board yes)
  (dnp no)
  (fields_autoplaced yes)
  (property "Reference" "#PWR0510" (at 189.23 119.38 0) (effects (font (size 1.27 1.27)) (hide yes)))
  (property "Value" "ISO_GND_I2C" (at 189.23 118.11 0) (effects (font (size 1.27 1.27))))
  (property "Footprint" "" (at 189.23 113.03 0) (effects (font (size 1.27 1.27)) (hide yes)))
  (property "Datasheet" "" (at 189.23 113.03 0) (effects (font (size 1.27 1.27)) (hide yes)))
  (property "Description" "Power symbol creates a global label with name \"ISO_GND_I2C\" , ground" (at 189.23 113.03 0) (effects (font (size 1.27 1.27)) (hide yes)))
  (pin "1"))
 (symbol
  (lib_id "power:+5V")
  (at 149.86 83.82 0)
  (unit 1)
  (exclude_from_sim no)
  (in_bom yes)
  (on_board yes)
  (dnp no)
  (fields_autoplaced yes)
  (property "Reference" "#PWR0506" (at 149.86 87.63 0) (effects (font (size 1.27 1.27)) (hide yes)))
  (property "Value" "ISO_VCC_I2C" (at 149.86 78.74 0) (effects (font (size 1.27 1.27))))
  (property "Footprint" "" (at 149.86 83.82 0) (effects (font (size 1.27 1.27)) (hide yes)))
  (property "Datasheet" "" (at 149.86 83.82 0) (effects (font (size 1.27 1.27)) (hide yes)))
  (property "Description" "Power symbol creates a global label with name \"ISO_VCC_I2C\"" (at 149.86 83.82 0) (effects (font (size 1.27 1.27)) (hide yes)))
  (pin "1"))
 (symbol
  (lib_id "Device:C")
  (at 215.9 104.14 0)
  (mirror y)
  (unit 1)
  (exclude_from_sim no)
  (in_bom yes)
  (on_board yes)
  (dnp no)
  (property "Reference" "C502" (at 219.71 102.8699 0) (effects (font (size 1.27 1.27)) (justify right)))
  (property "Value" "10uF" (at 219.71 105.4099 0) (effects (font (size 1.27 1.27)) (justify right)))
  (property "Footprint" "Capacitor_SMD:C_0603_1608Metric" (at 214.9348 107.95 0) (effects (font (size 1.27 1.27)) (hide yes)))
  (property "Datasheet" "~" (at 215.9 104.14 0) (effects (font (size 1.27 1.27)) (hide yes)))
  (property "Description" "10uF 0805" (at 215.9 104.14 0) (effects (font (size 1.27 1.27)) (hide yes)))
  (property "MPN" "CL10A106MP8NNNC" (at 215.9 104.14 0) (effects (font (size 1.27 1.27)) (hide yes)))
  (pin "2")
  (pin "1"))
 (symbol
  (lib_id "Device:C")
  (at 105.41 104.14 0)
  (unit 1)
  (exclude_from_sim no)
  (in_bom yes)
  (on_board yes)
  (dnp no)
  (property "Reference" "C501" (at 101.6 102.8699 0) (effects (font (size 1.27 1.27)) (justify right)))
  (property "Value" "10uF" (at 101.6 105.4099 0) (effects (font (size 1.27 1.27)) (justify right)))
  (property "Footprint" "Capacitor_SMD:C_0603_1608Metric" (at 106.3752 107.95 0) (effects (font (size 1.27 1.27)) (hide yes)))
  (property "Datasheet" "~" (at 105.41 104.14 0) (effects (font (size 1.27 1.27)) (hide yes)))
  (property "Description" "10uF 0805" (at 105.41 104.14 0) (effects (font (size 1.27 1.27)) (hide yes)))
  (property "MPN" "CL10A106MP8NNNC" (at 105.41 104.14 0) (effects (font (size 1.27 1.27)) (hide yes)))
  (pin "2")
  (pin "1"))
 (symbol
  (lib_id "Connector:Conn_01x04_Pin")
  (at 196.85 102.87 0)
  (mirror y)
  (unit 1)
  (exclude_from_sim no)
  (in_bom yes)
  (on_board yes)
  (dnp yes)
  (fields_autoplaced yes)
  (property "Reference" "J501" (at 198.12 102.8699 0) (effects (font (size 1.27 1.27)) (justify right)))
  (property "Value" "External I2C" (at 198.12 105.4099 0) (effects (font (size 1.27 1.27)) (justify right)))
  (property "Footprint" "Connector_PinHeader_2.54mm:PinHeader_1x04_P2.54mm_Vertical" (at 196.85 102.87 0) (effects (font (size 1.27 1.27)) (hide yes)))
  (property "Datasheet" "~" (at 196.85 102.87 0) (effects (font (size 1.27 1.27)) (hide yes)))
  (property "Description" "Generic connector, single row, 01x04, script generated" (at 196.85 102.87 0) (effects (font (size 1.27 1.27)) (hide yes)))
  (pin "3")
  (pin "4")
  (pin "1")
  (pin "2"))
 (symbol
  (lib_id "Device:R")
  (at 175.26 95.25 0)
  (mirror y)
  (unit 1)
  (exclude_from_sim no)
  (in_bom yes)
  (on_board yes)
  (dnp no)
  (property "Reference" "R501" (at 172.72 93.9799 0) (effects (font (size 1.27 1.27)) (justify left)))
  (property "Value" "1k" (at 172.72 96.5199 0) (effects (font (size 1.27 1.27)) (justify left)))
  (property "Footprint" "Resistor_SMD:R_0603_1608Metric" (at 177.038 95.25 90) (effects (font (size 1.27 1.27)) (hide yes)))
  (property "Datasheet" "~" (at 175.26 95.25 0) (effects (font (size 1.27 1.27)) (hide yes)))
  (property "Description" "1k 0603" (at 175.26 95.25 0) (effects (font (size 1.27 1.27)) (hide yes)))
  (property "MPN" "RT0603BRD071KL" (at 175.26 95.25 0) (effects (font (size 1.27 1.27)) (hide yes)))
  (pin "1")
  (pin "2"))
 (symbol
  (lib_id "power:GND")
  (at 144.78 118.11 0)
  (unit 1)
  (exclude_from_sim no)
  (in_bom yes)
  (on_board yes)
  (dnp no)
  (fields_autoplaced yes)
  (property "Reference" "#PWR0502" (at 144.78 124.46 0) (effects (font (size 1.27 1.27)) (hide yes)))
  (property "Value" "GND" (at 144.78 123.19 0) (effects (font (size 1.27 1.27))))
  (property "Footprint" "" (at 144.78 118.11 0) (effects (font (size 1.27 1.27)) (hide yes)))
  (property "Datasheet" "" (at 144.78 118.11 0) (effects (font (size 1.27 1.27)) (hide yes)))
  (property "Description" "Power symbol creates a global label with name \"GND\" , ground" (at 144.78 118.11 0) (effects (font (size 1.27 1.27)) (hide yes)))
  (pin "1")))
